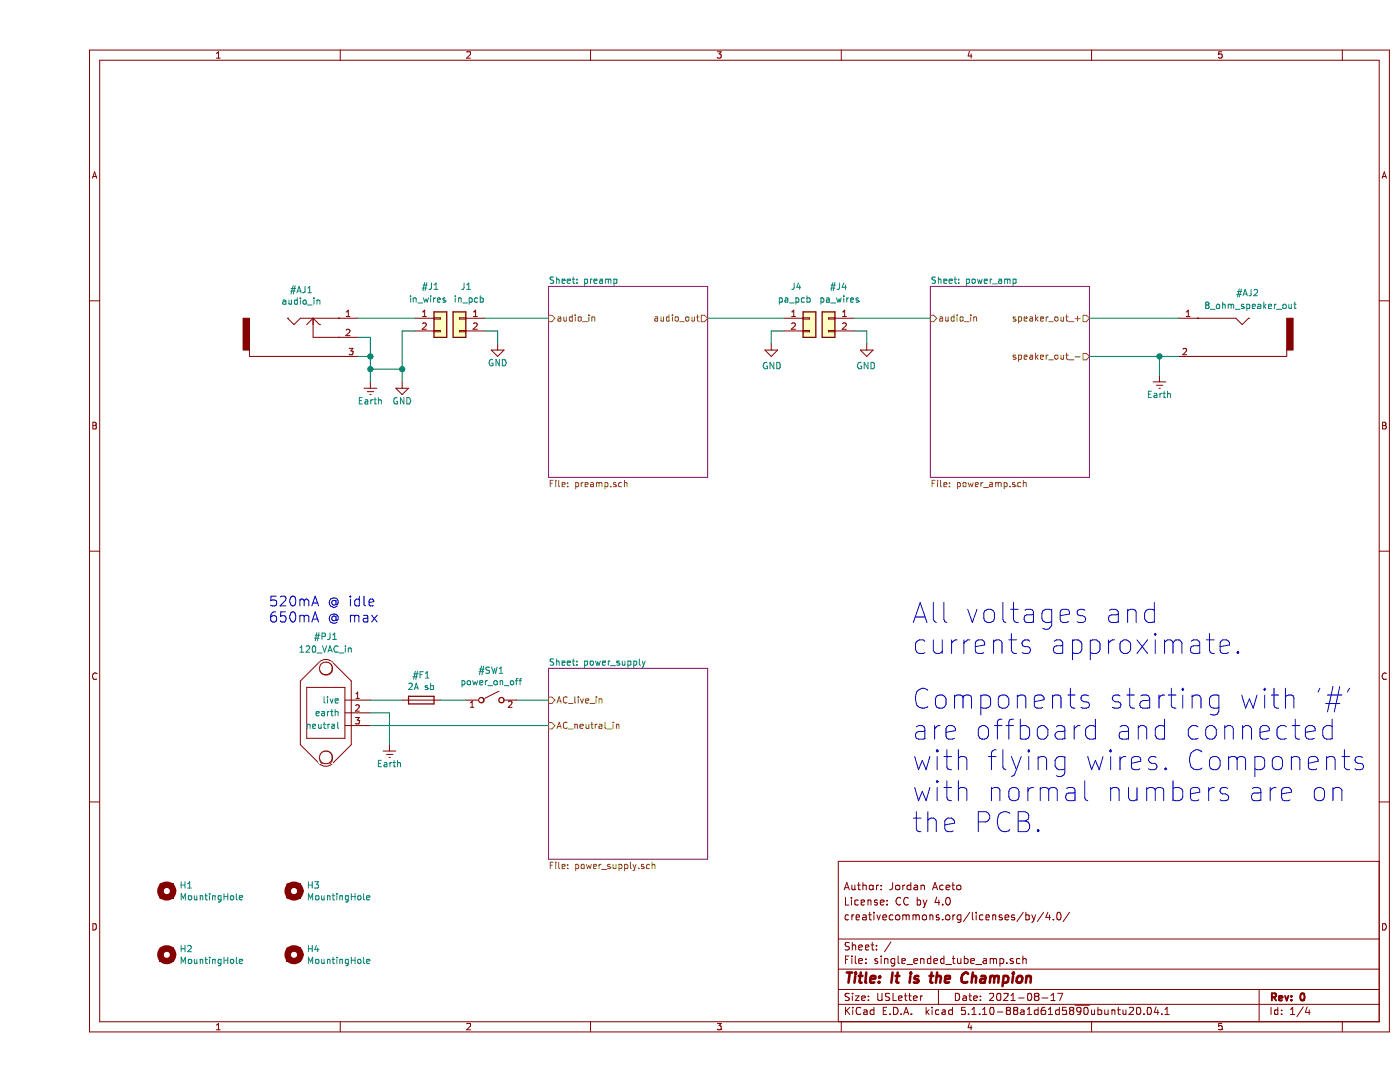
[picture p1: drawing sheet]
EESchema Schematic File Version 4
EELAYER 30 0
EELAYER END
$Descr USLetter 11000 8500
encoding utf-8
Sheet 1 4
Title "It is the Champion"
Date "2021-08-17"
Rev "0"
Comp ""
Comment1 "creativecommons.org/licenses/by/4.0/"
Comment2 "License: CC by 4.0"
Comment3 "Author: Jordan Aceto"
Comment4 ""
$EndDescr
$Sheet
S 4000 2250 1250 1500
U 6111610F
F0 "preamp" 50
F1 "preamp.sch" 50
F2 "audio_in" I L 4000 2500 50 
F3 "audio_out" O R 5250 2500 50 
$EndSheet
$Sheet
S 7000 2250 1250 1500
U 61116994
F0 "power_amp" 50
F1 "power_amp.sch" 50
F2 "audio_in" I L 7000 2500 50 
F3 "speaker_out_+" O R 8250 2500 50 
F4 "speaker_out_-" O R 8250 2800 50 
$EndSheet
$Sheet
S 4000 5250 1250 1500
U 61116F52
F0 "power_supply" 50
F1 "power_supply.sch" 50
F2 "AC_live_in" I L 4000 5500 50 
F3 "AC_neutral_in" I L 4000 5700 50 
$EndSheet
$Comp
L custom_parts:iec_power_entry #PJ1
U 1 1
P 2250 5600
F 0 "#PJ1" V 1650 5600 50  0000 C CNN
F 1 "120_VAC_in" V 1750 5600 50  0000 C CNN
F 2 "" V 2250 5600 50  0001 C CNN
F 3 "" V 2250 5600 50  0001 C CNN
	1    2250 5600
	0    -1   1    0   
$EndComp
$Comp
L Device:Fuse #F1
U 1 1
P 3000 5500
F 0 "#F1" V 2803 5500 50  0000 C CNN
F 1 "2A sb" V 2894 5500 50  0000 C CNN
F 2 "" V 2930 5500 50  0001 C CNN
F 3 "~" H 3000 5500 50  0001 C CNN
	1    3000 5500
	0    1    1    0   
$EndComp
Wire Wire Line
	2600 5500 2850 5500
Wire Wire Line
	3150 5500 3350 5500
$Comp
L power:Earth #PWR02
U 1 1
P 2750 5850
F 0 "#PWR02" H 2750 5600 50  0001 C CNN
F 1 "Earth" H 2750 5700 50  0000 C CNN
F 2 "" H 2750 5850 50  0001 C CNN
F 3 "~" H 2750 5850 50  0001 C CNN
	1    2750 5850
	1    0    0    -1  
$EndComp
Wire Wire Line
	2750 5850 2750 5600
Wire Wire Line
	2750 5600 2600 5600
Wire Wire Line
	8250 2500 8950 2500
$Comp
L custom_parts:audio_jack_switch #AJ1
U 1 1
P 2050 2650
F 0 "#AJ1" H 2058 3025 50  0000 C CNN
F 1 "audio_in" H 2058 2934 50  0000 C CNN
F 2 "" H 2050 2700 50  0001 C CNN
F 3 "" H 2050 2700 50  0000 C CNN
	1    2050 2650
	1    0    0    -1  
$EndComp
Wire Wire Line
	2500 2500 2950 2500
$Comp
L power:GND #PWR03
U 1 1
P 2850 3000
F 0 "#PWR03" H 2850 2750 50  0001 C CNN
F 1 "GND" H 2850 2850 50  0000 C CNN
F 2 "" H 2850 3000 50  0001 C CNN
F 3 "" H 2850 3000 50  0001 C CNN
	1    2850 3000
	1    0    0    -1  
$EndComp
Wire Wire Line
	2600 3000 2600 2900
Wire Wire Line
	2600 2800 2500 2800
Wire Wire Line
	2500 2650 2600 2650
Wire Wire Line
	2600 2650 2600 2800
Connection ~ 2600 2800
Wire Wire Line
	3750 5500 4000 5500
Wire Wire Line
	4000 5700 2600 5700
$Comp
L power:Earth #PWR0101
U 1 1
P 2600 3000
F 0 "#PWR0101" H 2600 2750 50  0001 C CNN
F 1 "Earth" H 2600 2850 50  0000 C CNN
F 2 "" H 2600 3000 50  0001 C CNN
F 3 "~" H 2600 3000 50  0001 C CNN
	1    2600 3000
	1    0    0    -1  
$EndComp
Wire Wire Line
	8800 2950 8800 2800
Connection ~ 8800 2800
Wire Wire Line
	8800 2800 8250 2800
Text Notes 1800 4900 0    79   ~ 0
520mA @ idle\n650mA @ max
Text Notes 6850 5150 0    157  ~ 0
All voltages and \ncurrents approximate.
Wire Wire Line
	8800 2800 8950 2800
$Comp
L custom_parts:audio_jack #AJ2
U 1 1
P 9400 2650
F 0 "#AJ2" H 9400 3000 50  0000 R CNN
F 1 "8_ohm_speaker_out" H 9650 2900 50  0000 R CNN
F 2 "" H 9400 2700 50  0001 C CNN
F 3 "" H 9400 2700 50  0000 C CNN
	1    9400 2650
	-1   0    0    -1  
$EndComp
Wire Wire Line
	2850 3000 2850 2900
Wire Wire Line
	2850 2900 2600 2900
Connection ~ 2600 2900
Wire Wire Line
	2600 2900 2600 2800
$Comp
L power:Earth #PWR07
U 1 1
P 8800 2950
F 0 "#PWR07" H 8800 2700 50  0001 C CNN
F 1 "Earth" H 8800 2800 50  0000 C CNN
F 2 "" H 8800 2950 50  0001 C CNN
F 3 "~" H 8800 2950 50  0001 C CNN
	1    8800 2950
	1    0    0    -1  
$EndComp
$Comp
L Switch:SW_SPST #SW1
U 1 1
P 3550 5500
F 0 "#SW1" H 3550 5735 50  0000 C CNN
F 1 "power_on_off" H 3550 5644 50  0000 C CNN
F 2 "" H 3550 5500 50  0001 C CNN
F 3 "~" H 3550 5500 50  0001 C CNN
	1    3550 5500
	1    0    0    -1  
$EndComp
$Comp
L Connector_Generic:Conn_01x02 J?
U 1 1
P 3300 2500
AR Path="/6111610F/61D12919" Ref="J?"  Part="1" 
AR Path="/61D12919" Ref="J1"  Part="1" 
F 0 "J1" H 3200 2750 50  0000 L CNN
F 1 "in_pcb" H 3100 2650 50  0000 L CNN
F 2 "custom_footprints:signal_wire_connector_2" H 3300 2500 50  0001 C CNN
F 3 "~" H 3300 2500 50  0001 C CNN
	1    3300 2500
	-1   0    0    -1  
$EndComp
$Comp
L Connector_Generic:Conn_01x02 #J?
U 1 1
P 3150 2500
AR Path="/6111610F/61D1291F" Ref="#J?"  Part="1" 
AR Path="/61D1291F" Ref="#J1"  Part="1" 
F 0 "#J1" H 3000 2750 50  0000 L CNN
F 1 "in_wires" H 2900 2650 50  0000 L CNN
F 2 "" H 3150 2500 50  0001 C CNN
F 3 "~" H 3150 2500 50  0001 C CNN
	1    3150 2500
	1    0    0    -1  
$EndComp
Wire Wire Line
	2950 2600 2850 2600
Wire Wire Line
	2850 2600 2850 2900
Connection ~ 2850 2900
$Comp
L power:GND #PWR09
U 1 1
P 3600 2700
F 0 "#PWR09" H 3600 2450 50  0001 C CNN
F 1 "GND" H 3600 2550 50  0000 C CNN
F 2 "" H 3600 2700 50  0001 C CNN
F 3 "" H 3600 2700 50  0001 C CNN
	1    3600 2700
	1    0    0    -1  
$EndComp
Wire Wire Line
	3600 2700 3600 2600
Wire Wire Line
	3600 2600 3500 2600
Wire Wire Line
	3500 2500 4000 2500
Wire Wire Line
	6400 2500 7000 2500
$Comp
L Connector_Generic:Conn_01x02 J?
U 1 1
P 6050 2500
AR Path="/61116994/61D1CCD7" Ref="J?"  Part="1" 
AR Path="/61D1CCD7" Ref="J4"  Part="1" 
F 0 "J4" H 5900 2750 50  0000 L CNN
F 1 "pa_pcb" H 5800 2650 50  0000 L CNN
F 2 "custom_footprints:signal_wire_connector_2" H 6050 2500 50  0001 C CNN
F 3 "~" H 6050 2500 50  0001 C CNN
	1    6050 2500
	1    0    0    -1  
$EndComp
$Comp
L power:GND #PWR?
U 1 1
P 5750 2700
AR Path="/61116994/61D1CCDD" Ref="#PWR?"  Part="1" 
AR Path="/61D1CCDD" Ref="#PWR011"  Part="1" 
F 0 "#PWR011" H 5750 2450 50  0001 C CNN
F 1 "GND" H 5755 2527 50  0000 C CNN
F 2 "" H 5750 2700 50  0001 C CNN
F 3 "" H 5750 2700 50  0001 C CNN
	1    5750 2700
	1    0    0    -1  
$EndComp
Wire Wire Line
	5250 2500 5850 2500
Wire Wire Line
	5850 2600 5750 2600
Wire Wire Line
	5750 2600 5750 2700
$Comp
L Connector_Generic:Conn_01x02 #J?
U 1 1
P 6200 2500
AR Path="/61116994/61D1CCE6" Ref="#J?"  Part="1" 
AR Path="/61D1CCE6" Ref="#J4"  Part="1" 
F 0 "#J4" H 6050 2750 50  0000 L CNN
F 1 "pa_wires" H 5950 2650 50  0000 L CNN
F 2 "" H 6200 2500 50  0001 C CNN
F 3 "~" H 6200 2500 50  0001 C CNN
	1    6200 2500
	-1   0    0    -1  
$EndComp
$Comp
L power:GND #PWR?
U 1 1
P 6500 2700
AR Path="/61116994/61D1CCEC" Ref="#PWR?"  Part="1" 
AR Path="/61D1CCEC" Ref="#PWR012"  Part="1" 
F 0 "#PWR012" H 6500 2450 50  0001 C CNN
F 1 "GND" H 6505 2527 50  0000 C CNN
F 2 "" H 6500 2700 50  0001 C CNN
F 3 "" H 6500 2700 50  0001 C CNN
	1    6500 2700
	-1   0    0    -1  
$EndComp
Wire Wire Line
	6400 2600 6500 2600
Wire Wire Line
	6500 2600 6500 2700
$Comp
L Mechanical:MountingHole H?
U 1 1
P 1000 7000
AR Path="/61116F52/62235943" Ref="H?"  Part="1" 
AR Path="/62235943" Ref="H1"  Part="1" 
F 0 "H1" H 1100 7046 50  0000 L CNN
F 1 "MountingHole" H 1100 6955 50  0000 L CNN
F 2 "MountingHole:MountingHole_3.2mm_M3" H 1000 7000 50  0001 C CNN
F 3 "~" H 1000 7000 50  0001 C CNN
	1    1000 7000
	1    0    0    -1  
$EndComp
$Comp
L Mechanical:MountingHole H?
U 1 1
P 2000 7000
AR Path="/61116F52/62235949" Ref="H?"  Part="1" 
AR Path="/62235949" Ref="H3"  Part="1" 
F 0 "H3" H 2100 7046 50  0000 L CNN
F 1 "MountingHole" H 2100 6955 50  0000 L CNN
F 2 "MountingHole:MountingHole_3.2mm_M3" H 2000 7000 50  0001 C CNN
F 3 "~" H 2000 7000 50  0001 C CNN
	1    2000 7000
	1    0    0    -1  
$EndComp
$Comp
L Mechanical:MountingHole H?
U 1 1
P 1000 7500
AR Path="/61116F52/6223594F" Ref="H?"  Part="1" 
AR Path="/6223594F" Ref="H2"  Part="1" 
F 0 "H2" H 1100 7546 50  0000 L CNN
F 1 "MountingHole" H 1100 7455 50  0000 L CNN
F 2 "MountingHole:MountingHole_3.2mm_M3" H 1000 7500 50  0001 C CNN
F 3 "~" H 1000 7500 50  0001 C CNN
	1    1000 7500
	1    0    0    -1  
$EndComp
$Comp
L Mechanical:MountingHole H?
U 1 1
P 2000 7500
AR Path="/61116F52/62235955" Ref="H?"  Part="1" 
AR Path="/62235955" Ref="H4"  Part="1" 
F 0 "H4" H 2100 7546 50  0000 L CNN
F 1 "MountingHole" H 2100 7455 50  0000 L CNN
F 2 "MountingHole:MountingHole_3.2mm_M3" H 2000 7500 50  0001 C CNN
F 3 "~" H 2000 7500 50  0001 C CNN
	1    2000 7500
	1    0    0    -1  
$EndComp
Text Notes 6850 6550 0    157  ~ 0
Components starting with '#'\nare offboard and connected\nwith flying wires. Components\nwith normal numbers are on\nthe PCB.
$EndSCHEMATC
